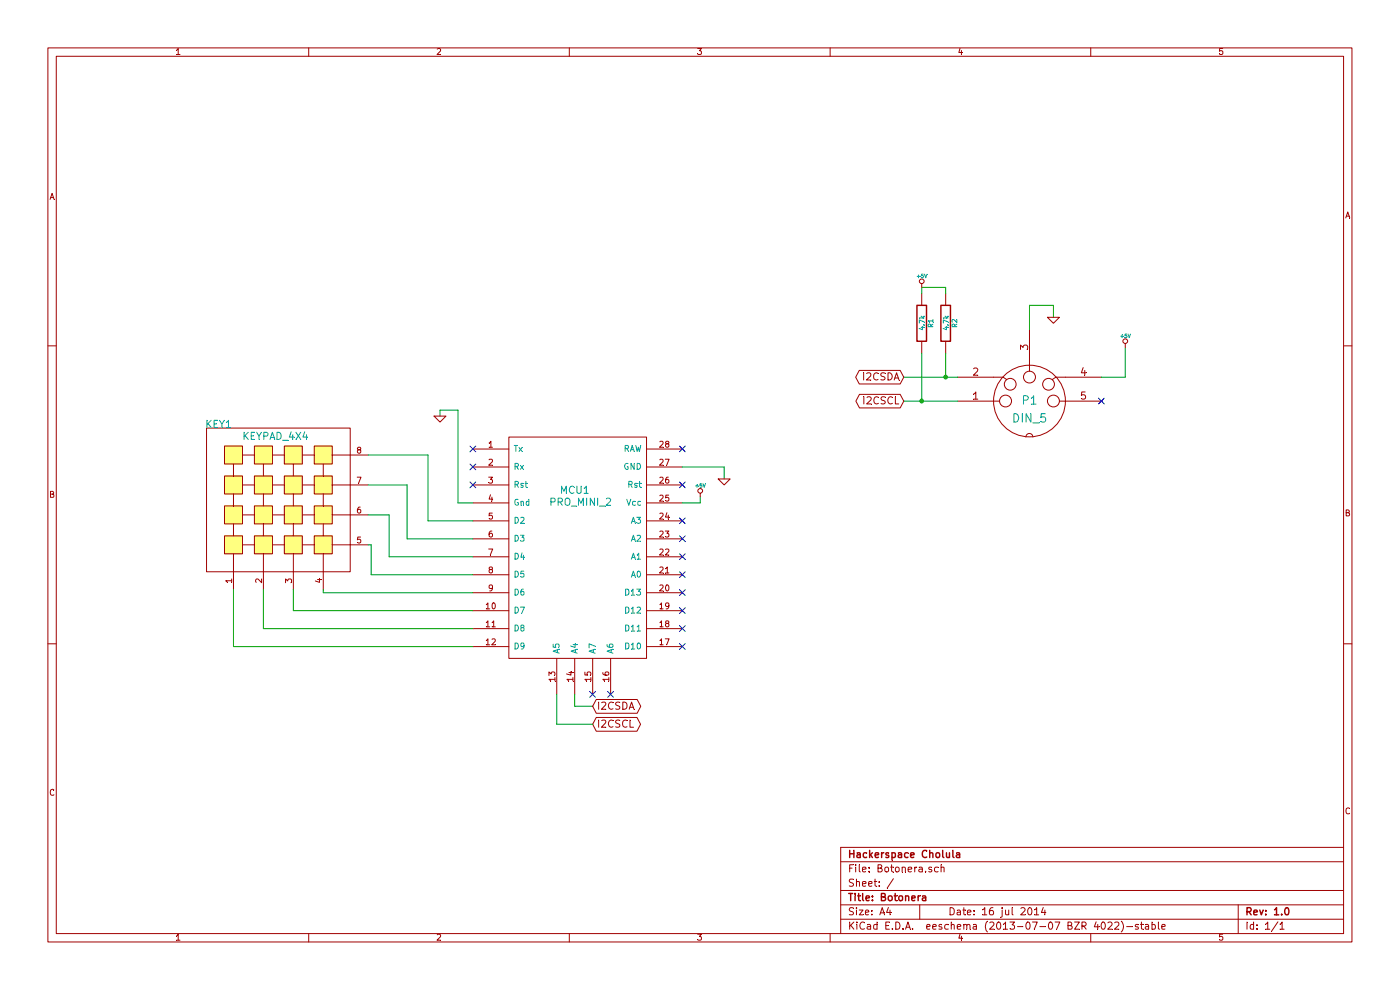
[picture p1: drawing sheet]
EESchema Schematic File Version 2
LIBS:power
LIBS:device
LIBS:transistors
LIBS:conn
LIBS:linear
LIBS:regul
LIBS:74xx
LIBS:cmos4000
LIBS:adc-dac
LIBS:memory
LIBS:xilinx
LIBS:special
LIBS:microcontrollers
LIBS:dsp
LIBS:microchip
LIBS:analog_switches
LIBS:motorola
LIBS:texas
LIBS:intel
LIBS:audio
LIBS:interface
LIBS:digital-audio
LIBS:philips
LIBS:display
LIBS:cypress
LIBS:siliconi
LIBS:opto
LIBS:atmel
LIBS:contrib
LIBS:valves
LIBS:MCU
LIBS:Misc
LIBS:Botonera-cache
EELAYER 27 0
EELAYER END
$Descr A4 11693 8268
encoding utf-8
Sheet 1 1
Title "Botonera"
Date "16 jul 2014"
Rev "1.0"
Comp "Hackerspace Cholula"
Comment1 ""
Comment2 ""
Comment3 ""
Comment4 ""
$EndDescr
$Comp
L PRO_MINI_2 MCU1
U 1 1
P 4800 4100
F 0 "MCU1" H 4800 4100 60  0000 C CNN
F 1 "PRO_MINI_2" H 4850 4000 60  0000 C CNN
F 2 "~" H 4800 4100 60  0000 C CNN
F 3 "~" H 4800 4100 60  0000 C CNN
	1    4800 4100
	1    0    0    -1  
$EndComp
$Comp
L DIN_5 P1
U 1 1
P 8600 3350
F 0 "P1" H 8600 3350 70  0000 C CNN
F 1 "DIN_5" H 8600 3200 70  0000 C CNN
F 2 "" H 8600 3350 60  0000 C CNN
F 3 "" H 8600 3350 60  0000 C CNN
	1    8600 3350
	1    0    0    -1  
$EndComp
$Comp
L KEYPAD_4X4 KEY1
U 1 1
P 2300 4200
F 0 "KEY1" H 1825 4850 60  0000 C CNN
F 1 "KEYPAD_4X4" H 2300 4750 60  0000 C CNN
F 2 "" H 2350 4150 60  0000 C CNN
F 3 "" H 2350 4150 60  0000 C CNN
	1    2300 4200
	1    0    0    -1  
$EndComp
Wire Wire Line
	9200 3150 9400 3150
Wire Wire Line
	9400 3150 9400 2900
$Comp
L +5V #PWR3
U 1 1
P 9400 2900
F 0 "#PWR3" H 9400 2990 20  0001 C CNN
F 1 "+5V" H 9400 2990 30  0000 C CNN
F 2 "~" H 9400 2900 60  0000 C CNN
F 3 "~" H 9400 2900 60  0000 C CNN
	1    9400 2900
	1    0    0    -1  
$EndComp
Wire Wire Line
	8600 2750 8600 2550
Wire Wire Line
	8600 2550 8800 2550
Wire Wire Line
	8800 2550 8800 2650
$Comp
L GND #PWR2
U 1 1
P 8800 2650
F 0 "#PWR2" H 8800 2650 30  0001 C CNN
F 1 "GND" H 8800 2580 30  0001 C CNN
F 2 "~" H 8800 2650 60  0000 C CNN
F 3 "~" H 8800 2650 60  0000 C CNN
	1    8800 2650
	1    0    0    -1  
$EndComp
NoConn ~ 9200 3350
Text GLabel 7550 3150 0    60   BiDi ~ 0
I2CSDA
Wire Wire Line
	7550 3150 8000 3150
Text GLabel 7550 3350 0    60   BiDi ~ 0
I2CSCL
Wire Wire Line
	7550 3350 8000 3350
$Comp
L R R2
U 1 1
P 7900 2700
F 0 "R2" V 7980 2700 40  0000 C CNN
F 1 "4.7k" V 7907 2701 40  0000 C CNN
F 2 "~" V 7830 2700 30  0000 C CNN
F 3 "~" H 7900 2700 30  0000 C CNN
	1    7900 2700
	1    0    0    -1  
$EndComp
$Comp
L R R1
U 1 1
P 7700 2700
F 0 "R1" V 7780 2700 40  0000 C CNN
F 1 "4.7k" V 7707 2701 40  0000 C CNN
F 2 "~" V 7630 2700 30  0000 C CNN
F 3 "~" H 7700 2700 30  0000 C CNN
	1    7700 2700
	1    0    0    -1  
$EndComp
Wire Wire Line
	7700 2950 7700 3350
Connection ~ 7700 3350
Wire Wire Line
	7900 2950 7900 3150
Connection ~ 7900 3150
Wire Wire Line
	7700 2450 7700 2400
Wire Wire Line
	7700 2400 7900 2400
Wire Wire Line
	7900 2400 7900 2450
$Comp
L +5V #PWR1
U 1 1
P 7700 2400
F 0 "#PWR1" H 7700 2490 20  0001 C CNN
F 1 "+5V" H 7700 2490 30  0000 C CNN
F 2 "~" H 7700 2400 60  0000 C CNN
F 3 "~" H 7700 2400 60  0000 C CNN
	1    7700 2400
	1    0    0    -1  
$EndComp
Wire Wire Line
	5700 4200 5850 4200
Wire Wire Line
	5850 4200 5850 4150
$Comp
L +5V #PWR6
U 1 1
P 5850 4150
F 0 "#PWR6" H 5850 4240 20  0001 C CNN
F 1 "+5V" H 5850 4240 30  0000 C CNN
F 2 "~" H 5850 4150 60  0000 C CNN
F 3 "~" H 5850 4150 60  0000 C CNN
	1    5850 4150
	1    0    0    -1  
$EndComp
NoConn ~ 5700 3750
NoConn ~ 5700 4050
Wire Wire Line
	5700 3900 6050 3900
Wire Wire Line
	6050 3900 6050 4000
$Comp
L GND #PWR5
U 1 1
P 6050 4000
F 0 "#PWR5" H 6050 4000 30  0001 C CNN
F 1 "GND" H 6050 3930 30  0001 C CNN
F 2 "~" H 6050 4000 60  0000 C CNN
F 3 "~" H 6050 4000 60  0000 C CNN
	1    6050 4000
	1    0    0    -1  
$EndComp
Wire Wire Line
	4800 5800 4800 5900
Wire Wire Line
	4800 5900 4950 5900
Wire Wire Line
	4650 5800 4650 6050
NoConn ~ 4950 5800
NoConn ~ 5100 5800
Text GLabel 4950 6050 2    60   BiDi ~ 0
I2CSCL
Wire Wire Line
	4650 6050 4950 6050
Text GLabel 4950 5900 2    60   BiDi ~ 0
I2CSDA
Wire Wire Line
	1950 4925 1950 5400
Wire Wire Line
	1950 5400 3950 5400
Wire Wire Line
	2200 4925 2200 5250
Wire Wire Line
	2200 5250 3950 5250
Wire Wire Line
	2450 4925 2450 5100
Wire Wire Line
	2450 5100 3950 5100
Wire Wire Line
	3950 4950 2700 4950
Wire Wire Line
	2700 4950 2700 4925
Wire Wire Line
	3075 4550 3100 4550
Wire Wire Line
	3100 4550 3100 4800
Wire Wire Line
	3100 4800 3950 4800
Wire Wire Line
	3075 4300 3250 4300
Wire Wire Line
	3250 4300 3250 4650
Wire Wire Line
	3250 4650 3950 4650
Wire Wire Line
	3075 4050 3400 4050
Wire Wire Line
	3400 4050 3400 4500
Wire Wire Line
	3400 4500 3950 4500
Wire Wire Line
	3075 3800 3575 3800
Wire Wire Line
	3575 3800 3575 4350
Wire Wire Line
	3575 4350 3950 4350
NoConn ~ 3950 3750
NoConn ~ 3950 3900
NoConn ~ 3950 4050
Wire Wire Line
	3950 4200 3825 4200
Wire Wire Line
	3825 4200 3825 3425
Wire Wire Line
	3825 3425 3675 3425
Wire Wire Line
	3675 3425 3675 3475
$Comp
L GND #PWR4
U 1 1
P 3675 3475
F 0 "#PWR4" H 3675 3475 30  0001 C CNN
F 1 "GND" H 3675 3405 30  0001 C CNN
F 2 "~" H 3675 3475 60  0000 C CNN
F 3 "~" H 3675 3475 60  0000 C CNN
	1    3675 3475
	1    0    0    -1  
$EndComp
NoConn ~ 5700 4350
NoConn ~ 5700 4500
NoConn ~ 5700 4650
NoConn ~ 5700 4800
NoConn ~ 5700 4950
NoConn ~ 5700 5100
NoConn ~ 5700 5250
NoConn ~ 5700 5400
$EndSCHEMATC
